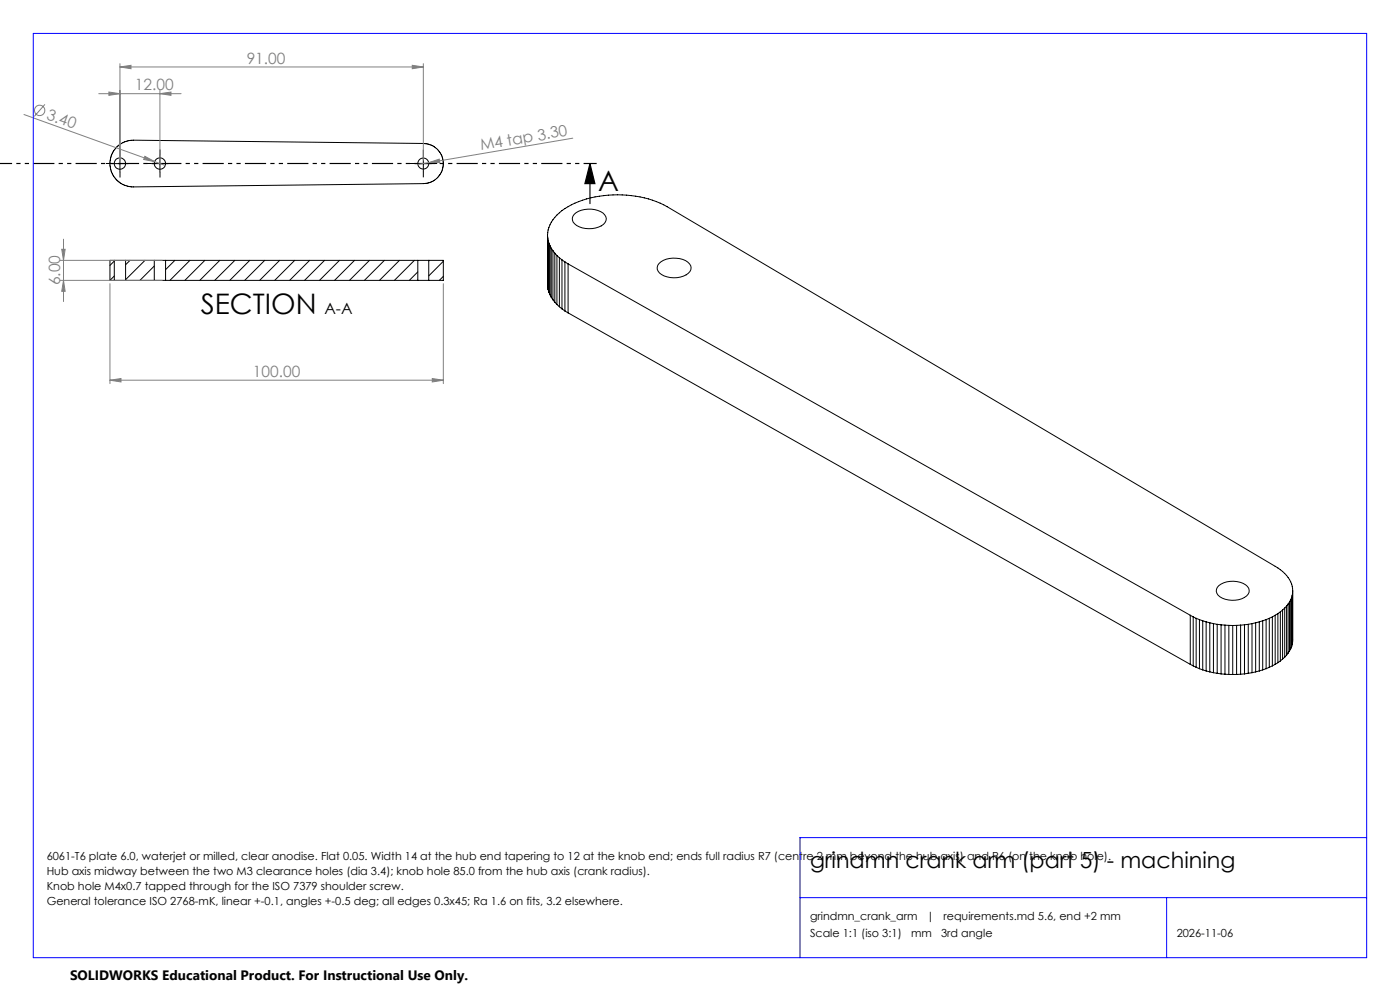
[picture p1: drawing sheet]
<svg xmlns="http://www.w3.org/2000/svg" width="420mm" height="297mm" viewBox="0 0 420 297" stroke-linecap="round" stroke-linejoin="round" font-family="sans-serif">
<g fill="none" stroke="#000" stroke-width=".3">
<path d="M33.5 49h5M35 44.1a7.3 7.3 0 0 1 5-2.1l87 1a6 6 0 0 1 6 6 6 6 0 0 1-6 6l-87 1a7 7 0 0 1-6.5-4.3 7 7 0 0 1 1.5-7.6zM36 46.5v5M45.5 49h5M48 46.5v5M124.5 49h5M127 46.5v5M34.3 78h3.4M34.3 78h-1.3v6M34.3 78.2l-1.3 1.3M34.3 78v6M37.7 78h8.6"/>
<path d="M37.7 78v6M39 78l-1.3 1.3M43.5 78l-5.8 5.8M46.3 78h3.4M46.3 79.7l-4.3 4.3M46.3 78v6M49.7 78h75.6M49.7 78v6M52.5 78l-2.8 2.8M57 78l-6 6M61.5 78l-6 6M65.9 78l-6 6"/>
<path d="M70.4 78l-6 6M74.9 78l-6 6M79.4 78l-6 6M83.9 78l-6 6M88.4 78l-6 6M92.9 78l-6 6M97.4 78l-6 6M101.8 78l-6 6M106.4 78l-6 6M110.8 78l-6 6M115.3 78l-6 6M119.8 78l-6 6"/>
<path d="M124.3 78l-6 6M125.3 78h3.3M125.3 78v6M128.6 78h4.4v6h-4.4M128.6 78v6M128.8 78l-.2 .2M133 78.3l-4.4 4.4M164.3 70.5a10.5 10.5 0 0 1 6.1-8.6 32.7 32.7 0 0 1 29.7 0l182.5 107.8a9 9 0 0 1 5.2 7.4M164.3 70.5v.8M164.3 70.5v15.5M164.3 71.3l.1 .8M164.3 71.3v14.7"/>
<path d="M164.4 72.1l.3 .8M164.4 72.1v14.7M164.7 72.9l.3 .8M164.7 72.9v14.7M165 73.7l.4 .7M165 73.7v14.6M165.4 74.4l.5 .7M165.4 74.4v14.7M165.9 75.1l.5 .8M165.9 75.1v14.7M166.4 75.9l.7 .7M166.4 75.9v14.7"/>
<path d="M167.1 76.6l.7 .7M167.1 76.6v14.7M167.8 77.3l.8 .6M167.8 77.3v14.6M168.6 77.9l.9 .6M168.6 77.9v14.7M169.5 78.5l.9 .6M169.5 78.5v14.7M170.4 79.1l186.7 105.3M170.4 79.1v14.7M172.3 64.2a7.2 7.2 0 0 1 9.1 .2 2.13 2.13 0 0 1-1 3.3 7.1 7.1 0 0 1-8.5-1.1 1.9 1.9 0 0 1 .4-2.4zM197.7 78.9a7.1 7.1 0 0 1 9.2 .2 2.1 2.1 0 0 1-1.1 3.3 7 7 0 0 1-8.4-1.2 1.86 1.86 0 0 1 .3-2.3z"/>
<path d="M33 84h1.3M34.3 84h3.4M34.3 82.7l-1.3 1.3M37.7 84h8.6M46.3 84h3.4M49.7 84h75.6M125.3 84h3.3M125.3 81.5l-2.5 2.5M133 82.8l-1.2 1.2M164.3 86l.1 .8M164.4 86.8l.3 .8M164.7 87.6l.3 .7"/>
<path d="M165 88.3l.4 .8M165.4 89.1l.5 .7M165.9 89.8l.5 .8M166.4 90.6l.7 .7M167.1 91.3l.7 .6M167.8 91.9l.8 .7M168.6 92.6l.9 .6M169.5 93.2l.9 .6M170.4 93.8l186.7 105.3M365.7 175.5a7.1 7.1 0 0 1 8.5 .3 2.03 2.03 0 0 1-.9 3.3 7.2 7.2 0 0 1-7.9-.7 1.9 1.9 0 0 1 .3-2.9zM387.2 179.7l-.3 .7M387.2 179.7v14.7"/>
<path d="M387.5 179.1l-.3 .6M387.5 179.1v14.7M387.7 178.4l-.2 .7M387.7 178.4v14.7M387.8 177.7l-.1 .7M387.8 177.7v14.7M387.8 177.1v.6M387.8 177.1v15.3M357.1 184.4l.9 .5M357.1 184.4v14.7M357.1 199.1l.9 .5M358 184.9l.8 .4"/>
<path d="M358 184.9v14.7M358 199.6l.8 .4M358.8 185.3l1 .4M358.8 185.3v14.7M358.8 200l1 .4M359.8 185.7l1 .4M359.8 185.7v14.7M360.8 186.1l1 .3M360.8 186.1v14.7M361.8 186.4l1.1 .3M361.8 186.4v14.7M362.9 186.7l1.1 .2"/>
<path d="M362.9 186.7v14.7M364 186.9l1.2 .2M364 186.9v14.7M365.2 187.1l1.1 .2M365.2 187.1v14.7M366.3 187.3l1.2 .1M366.3 187.3v14.7M367.5 187.4h1.2M367.5 187.4v14.7M368.7 187.4l1.1 .1M368.7 187.4v14.7M369.8 187.5v14.6"/>
<path d="M371 187.4l-1.2 .1M371 187.4v14.7M372.2 187.4h-1.2M372.2 187.4v14.7M373.3 187.3l-1.1 .1M373.3 187.3v14.7M374.5 187.1l-1.2 .2M374.5 187.1v14.7M375.6 186.9l-1.1 .2M375.6 186.9v14.7M376.7 186.7l-1.1 .2M376.7 186.7v14.7"/>
<path d="M377.8 186.4l-1.1 .3M377.8 186.4v14.7M378.8 186.1l-1 .3M378.8 186.1v14.7M379.8 185.7l-1 .4M379.8 185.7v14.7M380.8 185.3l-1 .4M380.8 185.3v14.7M380.8 200l-1 .4M381.7 184.9l-.9 .4M381.7 184.9v14.7M381.7 199.6l-.9 .4"/>
<path d="M382.6 184.4l-.9 .5M382.6 184.4v14.7M382.6 199.1l-.9 .5M383.4 183.9l-.8 .5M383.4 183.9v14.7M383.4 198.6l-.8 .5M384.1 183.4l-.7 .5M384.1 183.4v14.7M384.1 198.1l-.7 .5M384.8 182.8l-.7 .6M384.8 182.8v14.7M384.8 197.5l-.7 .6"/>
<path d="M385.4 182.2l-.6 .6M385.4 182.2v14.8M385.4 197l-.6 .5M386 181.6l-.6 .6M386 181.6v14.8M386 196.4l-.6 .6M386.4 181l-.4 .6M386.4 181v14.7M386.4 195.7l-.4 .7M386.9 180.4l-.5 .6M386.9 180.4v14.7M386.9 195.1l-.5 .6"/>
<path d="M387.2 194.4l-.3 .7M387.5 193.8l-.3 .6M387.7 193.1l-.2 .7M387.8 192.4l-.1 .7M359.8 200.4l1 .4M360.8 200.8l1 .3M361.8 201.1l1.1 .3M362.9 201.4l1.1 .2M364 201.6l1.2 .2M365.2 201.8l1.1 .2M366.3 202l1.2 .1M367.5 202.1h1.2"/>
<path d="M368.7 202.1h2.3M372.2 202.1h-1.2M373.3 202l-1.1 .1M375.6 201.6l-2.3 .4M376.7 201.4l-1.1 .2M377.8 201.1l-1.1 .3M378.8 200.8l-1 .3M379.8 200.4l-1 .4"/>
<circle cx="36" cy="49" r="1.71"/>
<circle cx="48" cy="49" r="1.7"/>
<circle cx="127" cy="49" r="1.65"/>
</g>
<g fill="none" stroke="#808080" stroke-width=".3">
<path d="M36 19.1v28.9M123.7 19.6l3.3 .5-3.3 .5zM127 19.1v28.9M7.2 34.3l39.2 14.1M13.5 31.3l-3.2 3.6M29.6 28.1h24.7M32.7 27.6l3.3 .5-3.3 .5zM36 20.1l3.3-.5v1zM36 20.1h91M48 28.1l3.3-.5v1zM48 27.1v20.9M43.5 46.8l2.9 1.6-3.3-.6z"/>
<path d="M46.4 48.4l3.2 1.2M128.6 48.8l3.2-1.1 .1 1zM128.6 48.8l-3.3 .5M171.8 41.4l-43.2 7.4M18 78h30.7M18.5 74.7h1l-.5 3.3zM19 71.7v18.7M18 84h30.7M19 84l.5 3.3h-1zM33 85v30M133 85v30M33 113.9l3.3-.5v1.1z"/>
<path d="M33 113.9h100M129.7 113.4l3.3 .5-3.3 .6z"/>
<circle cx="11.9" cy="33.1" r="1.57"/>
</g>
<path d="M177 49l1.5 6h-3zM177 49v12" fill="none" stroke="#000" stroke-width=".35"/>
<path d="M33.5 49h-1.7M36 46.5v-1.7M36 51.5v1.7M38.5 49h1.7M45.5 49h-1.7M48 46.5v-1.7M48 51.5v1.7M50.5 49h1.7M124.5 49h-1.6M127 46.5v-1.6M127 51.5v1.7M129.5 49h1.7" fill="none" stroke="#000" stroke-width=".3" stroke-dasharray="15.2 1.3 1.3 1.3" stroke-linecap="butt"/>
<path d="M179 49h-179.1" fill="none" stroke="#000" stroke-width=".35" stroke-dasharray="6.3 1.3 1.3 1.3 1.3 1.3" stroke-dashoffset="2.4" stroke-linecap="butt"/>
<path d="M10 10h400v277h-400zM410 251h-170v36M240 269h170M350 269v18" fill="none" stroke="#00f" stroke-width=".3"/>
<path d="M177 49l1.5 6h-3zM-.1 49v6z" fill="#000"/>
<g fill="#808080">
<path d="M43.5 46.8l2.9 1.6-3.3-.6z"/>
<path d="M128.6 48.8l3.2-1.1 .1 1z"/>
<path d="M32.7 27.6l3.3 .5-3.3 .5zM48 28.1l3.3-.5v1zM36 20.1l3.3-.5v1zM123.7 19.6l3.3 .5-3.3 .5zM33 113.9l3.3-.5v1.1zM129.7 113.4l3.3 .5-3.3 .6z"/>
<path d="M19 84l.5 3.3h-1zM18.5 74.7h1l-.5 3.3z"/>
</g>
<g font-size="8.5">
<text x="179.4" y="57.2">A</text>
<text x="60.2" y="94.1">SECTION</text>
</g>
<text font-size="6.7" x="243" y="260">grindmn crank arm (part 5) - machining</text>
<g font-size="4.7" fill="#808080">
<text x="74" y="19">91.00</text>
<text x="40.5" y="27">12.00</text>
<text x="13.7" y="35.5" transform="rotate(20 13.7 35.5)">3.40</text>
<text x="144.3" y="45" transform="rotate(-10 144.3 45)">M4 tap 3.30</text>
<text x="18" y="85.5" transform="rotate(-90 18 85.5)">6.00</text>
<text x="75.9" y="112.9">100.00</text>
</g>
<text font-size="4.7" x="97.3" y="94.1">A-A</text>
<text font-size="4.1" x="21" y="293.7">SOLIDWORKS Educational Product. For Instructional Use Only.</text>
<g font-size="3.3">
<text x="14" y="257.8">6061-T6 plate 6.0, waterjet or milled, clear anodise. Flat 0.05. Width 14 at the hub end tapering to 12 at the knob end; ends full radius R7 (centre 2 mm beyond the hub axis) and R6 (on the knob hole).</text>
<text x="14" y="262.3">Hub axis midway between the two M3 clearance holes (dia 3.4); knob hole 85.0 from the hub axis (crank radius).</text>
<text x="14" y="266.8">Knob hole M4x0.7 tapped through for the ISO 7379 shoulder screw.</text>
<text x="14" y="271.3">General tolerance ISO 2768-mK, linear +-0.1, angles +-0.5 deg; all edges 0.3x45; Ra 1.6 on fits, 3.2 elsewhere.</text>
<text x="243" y="275.8">grindmn_crank_arm</text>
<text x="278" y="275.8">|</text>
<text x="283.1" y="275.8">requirements.md 5.6, end +2 mm</text>
<text x="243" y="280.8">Scale 1:1 (iso 3:1)</text>
<text x="273.3" y="280.8">mm</text>
<text x="282.3" y="280.8">3rd angle</text>
<text x="353" y="280.8">2026-11-06</text>
</g>
</svg>
